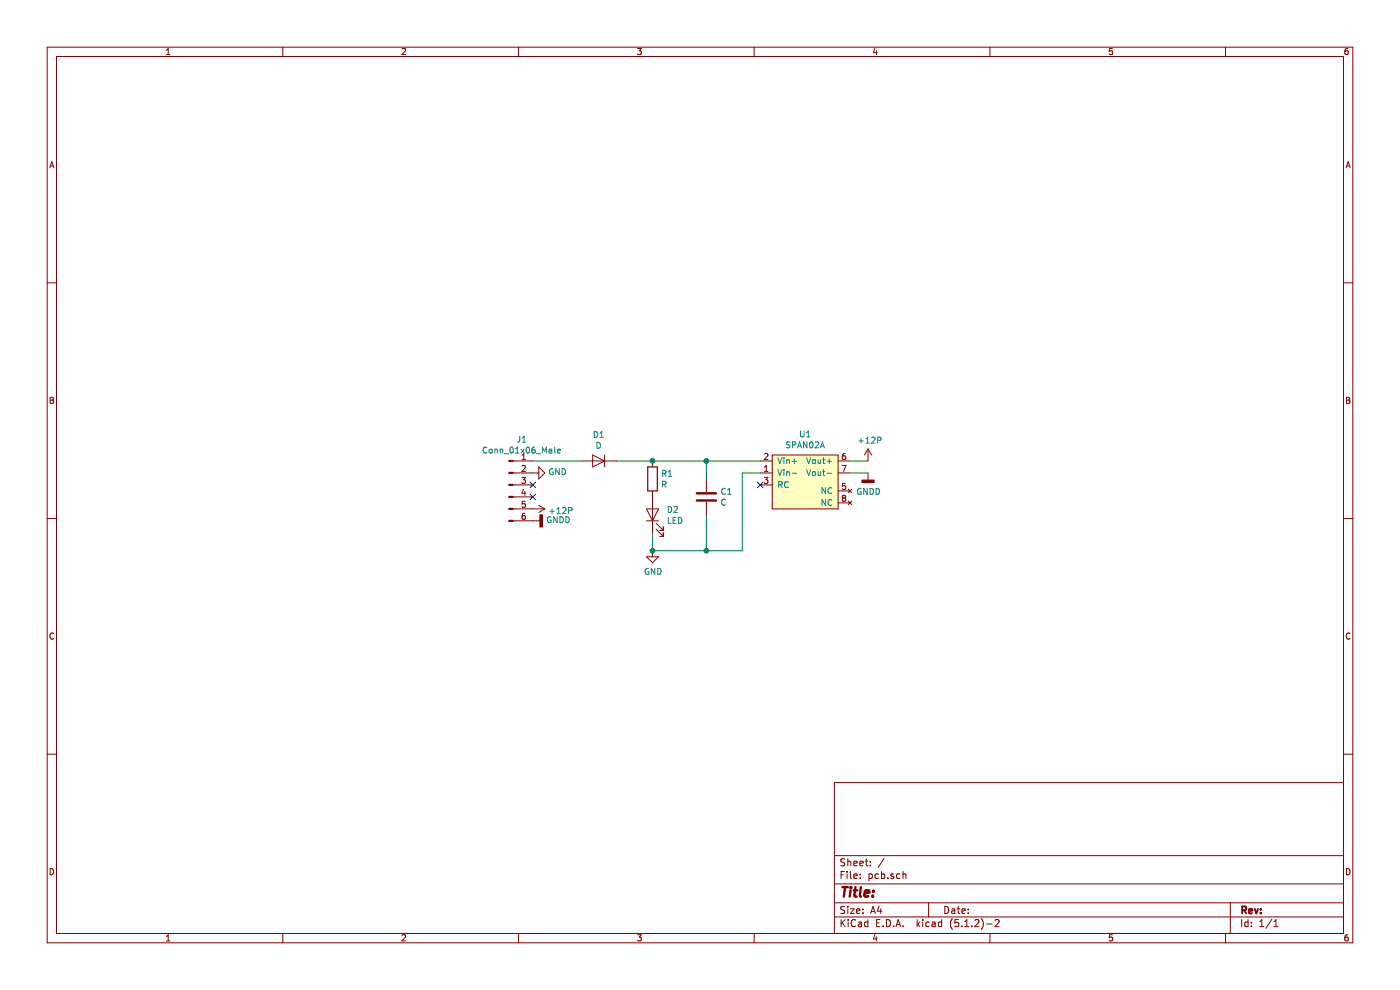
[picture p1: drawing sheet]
EESchema Schematic File Version 4
EELAYER 29 0
EELAYER END
$Descr A4 11693 8268
encoding utf-8
Sheet 1 1
Title ""
Date ""
Rev ""
Comp ""
Comment1 ""
Comment2 ""
Comment3 ""
Comment4 ""
$EndDescr
$Comp
L Connector:Conn_01x06_Male J1
U 1 1
P 4250 4050
F 0 "J1" H 4358 4431 50  0000 C CNN
F 1 "Conn_01x06_Male" H 4358 4340 50  0000 C CNN
F 2 "Connector_Molex:Molex_Micro-Fit_3.0_43045-0612_2x03_P3.00mm_Vertical" H 4250 4050 50  0001 C CNN
F 3 "~" H 4250 4050 50  0001 C CNN
	1    4250 4050
	1    0    0    -1  
$EndComp
$Comp
L Device:LED D2
U 1 1
P 5450 4300
F 0 "D2" V 5489 4183 50  0000 R CNN
F 1 "LED" V 5398 4183 50  0000 R CNN
F 2 "LED_SMD:LED_0805_2012Metric" H 5450 4300 50  0001 C CNN
F 3 "~" H 5450 4300 50  0001 C CNN
	1    5450 4300
	0    -1   -1   0   
$EndComp
$Comp
L Device:R R1
U 1 1
P 5450 4000
F 0 "R1" H 5520 4046 50  0000 L CNN
F 1 "R" H 5520 3955 50  0000 L CNN
F 2 "Resistor_SMD:R_1206_3216Metric" V 5380 4000 50  0001 C CNN
F 3 "~" H 5450 4000 50  0001 C CNN
	1    5450 4000
	1    0    0    -1  
$EndComp
$Comp
L Device:D D1
U 1 1
P 5000 3850
F 0 "D1" H 5000 3634 50  0000 C CNN
F 1 "D" H 5000 3725 50  0000 C CNN
F 2 "Diode_SMD:D_SMA" H 5000 3850 50  0001 C CNN
F 3 "~" H 5000 3850 50  0001 C CNN
	1    5000 3850
	-1   0    0    1   
$EndComp
$Comp
L Device:C C1
U 1 1
P 5900 4150
F 0 "C1" H 6015 4196 50  0000 L CNN
F 1 "C" H 6015 4105 50  0000 L CNN
F 2 "Capacitor_SMD:C_0805_2012Metric" H 5938 4000 50  0001 C CNN
F 3 "~" H 5900 4150 50  0001 C CNN
	1    5900 4150
	1    0    0    -1  
$EndComp
Wire Wire Line
	4450 3850 4850 3850
Wire Wire Line
	5150 3850 5450 3850
Wire Wire Line
	5450 3850 5900 3850
Wire Wire Line
	5900 3850 5900 4000
Connection ~ 5450 3850
Wire Wire Line
	5900 4300 5900 4600
Wire Wire Line
	5900 4600 5450 4600
Wire Wire Line
	5450 4600 5450 4450
$Comp
L power:GND #PWR0101
U 1 1
P 5450 4600
F 0 "#PWR0101" H 5450 4350 50  0001 C CNN
F 1 "GND" H 5455 4427 50  0000 C CNN
F 2 "" H 5450 4600 50  0001 C CNN
F 3 "" H 5450 4600 50  0001 C CNN
	1    5450 4600
	1    0    0    -1  
$EndComp
Connection ~ 5450 4600
$Comp
L power:GND #PWR0102
U 1 1
P 4450 3950
F 0 "#PWR0102" H 4450 3700 50  0001 C CNN
F 1 "GND" V 4455 3822 50  0000 R CNN
F 2 "" H 4450 3950 50  0001 C CNN
F 3 "" H 4450 3950 50  0001 C CNN
	1    4450 3950
	0    -1   -1   0   
$EndComp
$Comp
L components:SPAN02A U1
U 1 1
P 6750 3850
F 0 "U1" H 6725 4075 50  0000 C CNN
F 1 "SPAN02A" H 6725 3984 50  0000 C CNN
F 2 "" H 6750 3850 50  0001 C CNN
F 3 "" H 6750 3850 50  0001 C CNN
	1    6750 3850
	1    0    0    -1  
$EndComp
Wire Wire Line
	5900 3850 6350 3850
Connection ~ 5900 3850
Wire Wire Line
	6350 3950 6200 3950
Wire Wire Line
	6200 3950 6200 4600
Wire Wire Line
	6200 4600 5900 4600
Connection ~ 5900 4600
NoConn ~ 6350 4050
$Comp
L power:+12P #PWR0103
U 1 1
P 7250 3850
F 0 "#PWR0103" H 7250 3700 50  0001 C CNN
F 1 "+12P" H 7265 4023 50  0000 C CNN
F 2 "" H 7250 3850 50  0001 C CNN
F 3 "" H 7250 3850 50  0001 C CNN
	1    7250 3850
	1    0    0    -1  
$EndComp
$Comp
L power:GNDD #PWR0104
U 1 1
P 7250 3950
F 0 "#PWR0104" H 7250 3700 50  0001 C CNN
F 1 "GNDD" H 7254 3795 50  0000 C CNN
F 2 "" H 7250 3950 50  0001 C CNN
F 3 "" H 7250 3950 50  0001 C CNN
	1    7250 3950
	1    0    0    -1  
$EndComp
Wire Wire Line
	7100 3950 7250 3950
Wire Wire Line
	7100 3850 7250 3850
$Comp
L power:+12P #PWR0105
U 1 1
P 4450 4250
F 0 "#PWR0105" H 4450 4100 50  0001 C CNN
F 1 "+12P" V 4465 4378 50  0000 L CNN
F 2 "" H 4450 4250 50  0001 C CNN
F 3 "" H 4450 4250 50  0001 C CNN
	1    4450 4250
	0    1    1    0   
$EndComp
$Comp
L power:GNDD #PWR0106
U 1 1
P 4450 4350
F 0 "#PWR0106" H 4450 4100 50  0001 C CNN
F 1 "GNDD" V 4454 4240 50  0000 R CNN
F 2 "" H 4450 4350 50  0001 C CNN
F 3 "" H 4450 4350 50  0001 C CNN
	1    4450 4350
	0    -1   -1   0   
$EndComp
NoConn ~ 4450 4050
NoConn ~ 4450 4150
$EndSCHEMATC
